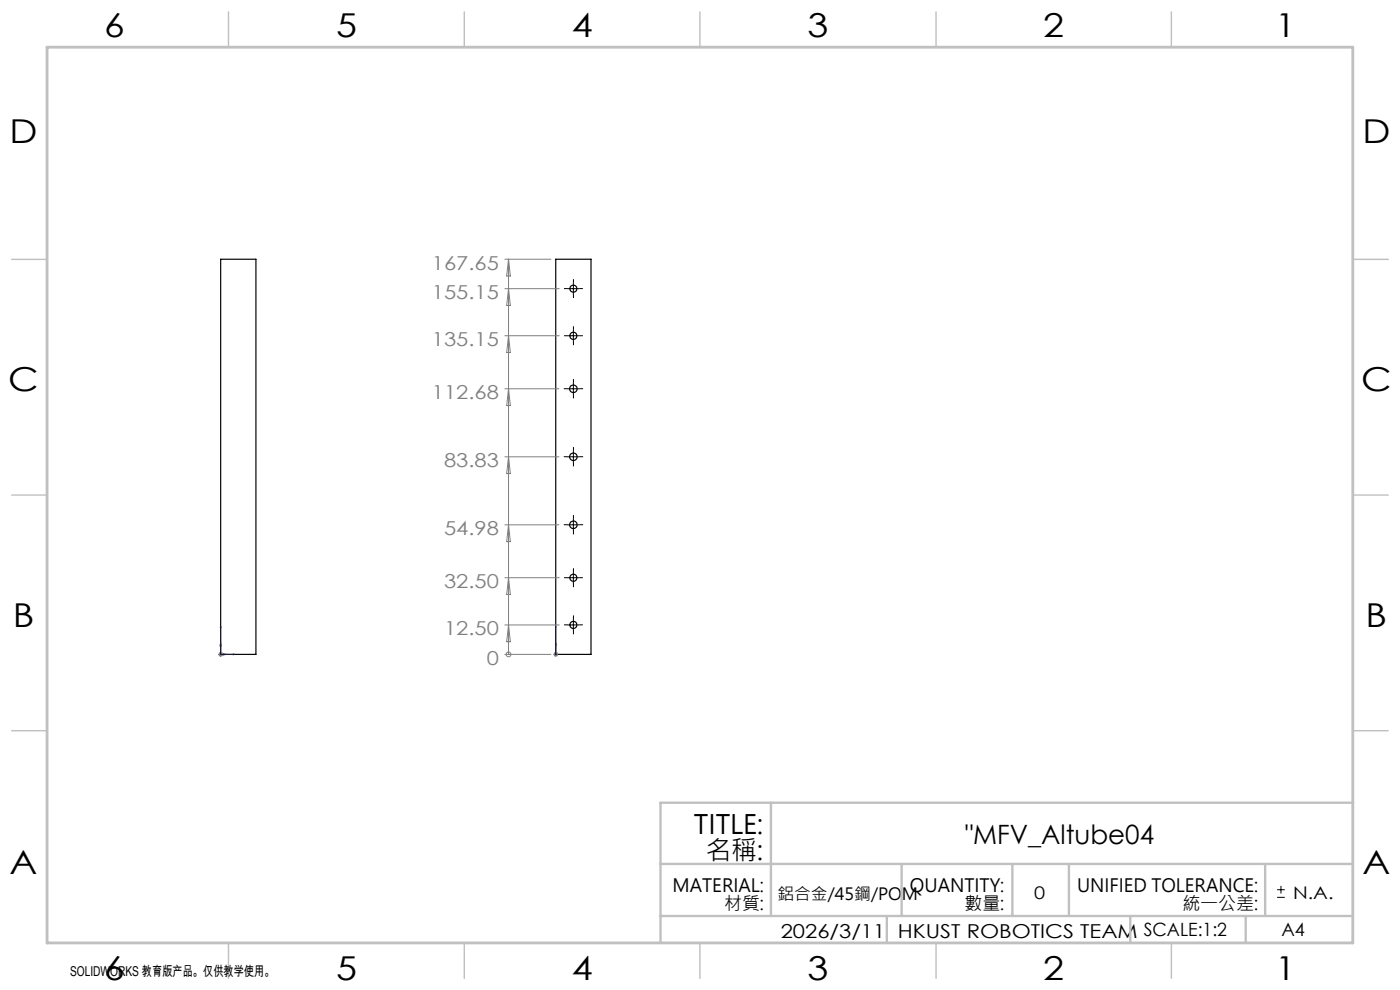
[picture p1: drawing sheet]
<svg xmlns="http://www.w3.org/2000/svg" width="297mm" height="210mm" viewBox="0 0 297 210" stroke-linecap="round" stroke-linejoin="round" font-family="sans-serif">
<g fill="none" stroke="#000" stroke-width=".25">
<path d="M46.8 55h7.5v83.8h-7.5zM117.9 55h7.5v83.8h-7.5z"/>
<circle cx="121.6" cy="61.2" r=".74"/>
<circle cx="121.7" cy="71.2" r=".75"/>
<circle cx="121.6" cy="96.9" r=".8"/>
<circle cx="121.6" cy="82.5" r=".81"/>
<circle cx="121.6" cy="111.3" r=".81"/>
<circle cx="121.6" cy="122.6" r=".74"/>
<circle cx="121.7" cy="132.5" r=".75"/>
</g>
<g fill="none" stroke="#000" stroke-width=".21">
<path d="M121.6 60v2.5M120.4 71.2h2.5M120.4 61.2h2.5M121.6 70v2.5M120.4 96.9h2.5M120.4 82.5h2.5M121.6 81.2v2.5M121.6 95.6v2.5M120.4 111.3h2.5M121.6 110.1v2.5M120.4 132.6h2.5M120.4 122.5h2.5"/>
<path d="M121.6 121.3v2.5M121.6 131.3v2.5M270.9 190.4h1.7M270.9 188.7h1.7M271.7 187.9v1.6"/>
</g>
<g fill="none" stroke="#808080" stroke-width=".21">
<path d="M107.1 55h9.8M107.9 55v83.8M107.9 55l.4 3.6h-.8zM107.1 71.2h11.5M107.1 61.2h11.5M107.9 71.2l.4 3.6h-.8zM107.9 61.2l.4 3.6h-.8zM107.1 96.9h11.5M107.1 82.5h11.5M107.9 96.9l.4 3.6h-.8zM107.9 82.5l.4 3.5h-.8zM107.1 111.3h11.5"/>
<path d="M107.9 111.3l.4 3.6h-.8zM46.3 138.8h1M46.5 138.5l.7 .7M46.8 138.3v1M47.2 138.5l-.7 .7M107.1 138.8h9.8M107.1 132.6h11.5M107.1 122.5h11.5M107.9 138.8h.1M107.9 132.6l.4 3.5h-.8zM107.9 122.5l.4 3.6h-.8zM117.4 138.8h1"/>
<path d="M117.5 138.5l.8 .7M117.9 138.3v1M118.3 138.5l-.8 .7"/>
<circle cx="107.9" cy="138.8" r=".5"/>
</g>
<path d="M46.8 132.8l.1 .3h-.2zM46.8 136.4l.2 .6h-.4zM46.8 132.8v6h3M47.4 138.7l.6 .1-.6 .2zM49.5 138.7l.3 .1-.3 .1zM117.9 138.7v.2zM117.9 132.8v.3v-.3M117.9 138.7v.3zM117.9 136.4v.6v-.6M117.9 138.8h.1M117.9 132.8v6" fill="none" stroke="#00f" stroke-width=".21"/>
<g fill="none" stroke="#000" stroke-width=".21" stroke-dasharray="15.2 1.3 1.3 1.3" stroke-linecap="butt">
<path d="M121.7 60v-.8M120.4 71.2h-.7M120.4 61.2h-.7M121.7 70v-.8M121.7 72.5v.7M121.7 62.5v.7M122.9 71.2h.8M122.9 61.2h.8M120.4 96.9h-.8M120.4 82.5h-.8M121.7 95.6v-.8M121.7 98.1v.8"/>
<path d="M121.7 81.2v-.8M121.7 83.7v.8M122.9 96.9h.8M122.9 82.5h.8M120.4 111.3h-.8M121.7 110.1v-.8M121.7 112.6v.8M122.9 111.3h.8M120.4 132.5h-.7M120.4 122.5h-.7M121.7 131.3v-.8M121.7 133.8v.7"/>
<path d="M121.7 121.3v-.8M121.7 123.8v.7M122.9 132.5h.8M122.9 122.5h.8"/>
</g>
<path d="M287 55h7.5M287 144.8v55.2h-187.2" fill="none" stroke="#c0c0c0" stroke-width=".21"/>
<path d="M163.5 170.3v24M287.1 170.3h-147v29.7M140.1 194.3h146.5M140.1 183.3h146.9M188.1 194.3v5.7M191.3 183.3v11M214.8 183.3v11M226.8 183.3v11M239.8 194.3v5.7M264.3 194.3v5.7M268.4 183.3v11" fill="none" stroke="#c0c0c0" stroke-width=".5"/>
<g fill="none" stroke="#c0c0c0" stroke-width=".3">
<path d="M48.5 2.5v7.5M98.5 2.5v7.5M148.5 2.5v7.5M198.6 2.5v7.5M248.5 2.5v7.5M2.5 55h7.5M287 55h7.5M2.5 105h7.5M287 105h7.5M2.5 155h7.5M287 155h7.5M48.5 200v7.5"/>
<path d="M98.5 200v7.5M148.5 200v7.5M198.6 200v7.5M248.5 200v7.5"/>
</g>
<path d="M10 10h277v190h-277z" fill="none" stroke="#c0c0c0" stroke-width=".6"/>
<g fill="#00f">
<path d="M49.5 138.7l.3 .1-.3 .1zM46.8 132.8l.1 .3h-.2zM47.4 138.7l.6 .1-.6 .2zM46.8 136.4l.2 .6h-.4zM117.9 138.7v.2zM117.9 132.8v.3z"/>
<path d="M117.9 138.7v.3zM117.9 136.4v.6z"/>
</g>
<g font-size="7">
<text x="22.1" y="7.9">6</text>
<text x="71.3" y="7.9">5</text>
<text x="121.3" y="7.9">4</text>
<text x="171.3" y="7.9">3</text>
<text x="221.3" y="7.9">2</text>
<text x="270.5" y="7.9">1</text>
<text x="2" y="30.4">D</text>
<text x="289" y="30.4">D</text>
<text x="1.7" y="82.9">C</text>
<text x="288.8" y="82.9">C</text>
<text x="2.7" y="132.9">B</text>
<text x="289.7" y="132.9">B</text>
<text x="2" y="185.4">A</text>
<text x="289" y="185.4">A</text>
<text x="22.1" y="207.9">6</text>
<text x="71.3" y="207.9">5</text>
<text x="121.3" y="207.9">4</text>
<text x="171.3" y="207.9">3</text>
<text x="221.3" y="207.9">2</text>
<text x="270.5" y="207.9">1</text>
</g>
<g font-size="5.6">
<text x="147.2" y="176.9">TITLE:</text>
<text x="204.7" y="178.9">&quot;MFV_Altube04</text>
<text x="149.6" y="182.5">名稱:</text>
</g>
<g font-size="4.1" fill="#808080">
<text x="91.6" y="57.2">167.65</text>
<text x="91.6" y="63.4">155.15</text>
<text x="91.6" y="73.4">135.15</text>
<text x="91.6" y="84.7">112.68</text>
<text x="94.2" y="99.1">83.83</text>
<text x="94.2" y="113.5">54.98</text>
<text x="94.2" y="124.7">32.50</text>
<text x="94.2" y="134.7">12.50</text>
<text x="103.3" y="141">0</text>
</g>
<g font-size="4.1">
<text x="165.6" y="199">2026/3/11</text>
<text x="190.5" y="199">HKUST ROBOTICS TEAM SCALE:1:2</text>
</g>
<g font-size="3.9">
<text x="142.7" y="189.2">MATERIAL:</text>
<text x="193" y="189.2">QUANTITY:</text>
<text x="228.5" y="189.2">UNIFIED TOLERANCE:</text>
<text x="153.6" y="193.1">材質:</text>
<text x="204.6" y="193.1">數量:</text>
<text x="250.8" y="193.1">統一公差:</text>
<text x="271.9" y="198.6">A4</text>
</g>
<g font-size="3.7">
<text x="219.4" y="190.7">0</text>
<text x="274.3" y="190.7">N.A.</text>
</g>
<text font-size="3.6" x="164.9" y="190.8">鋁合金/45鋼/POM</text>
<text font-size="2.9" x="14.9" y="207.1">SOLIDWORKS 教育版产品。仅供教学使用。</text>
</svg>
